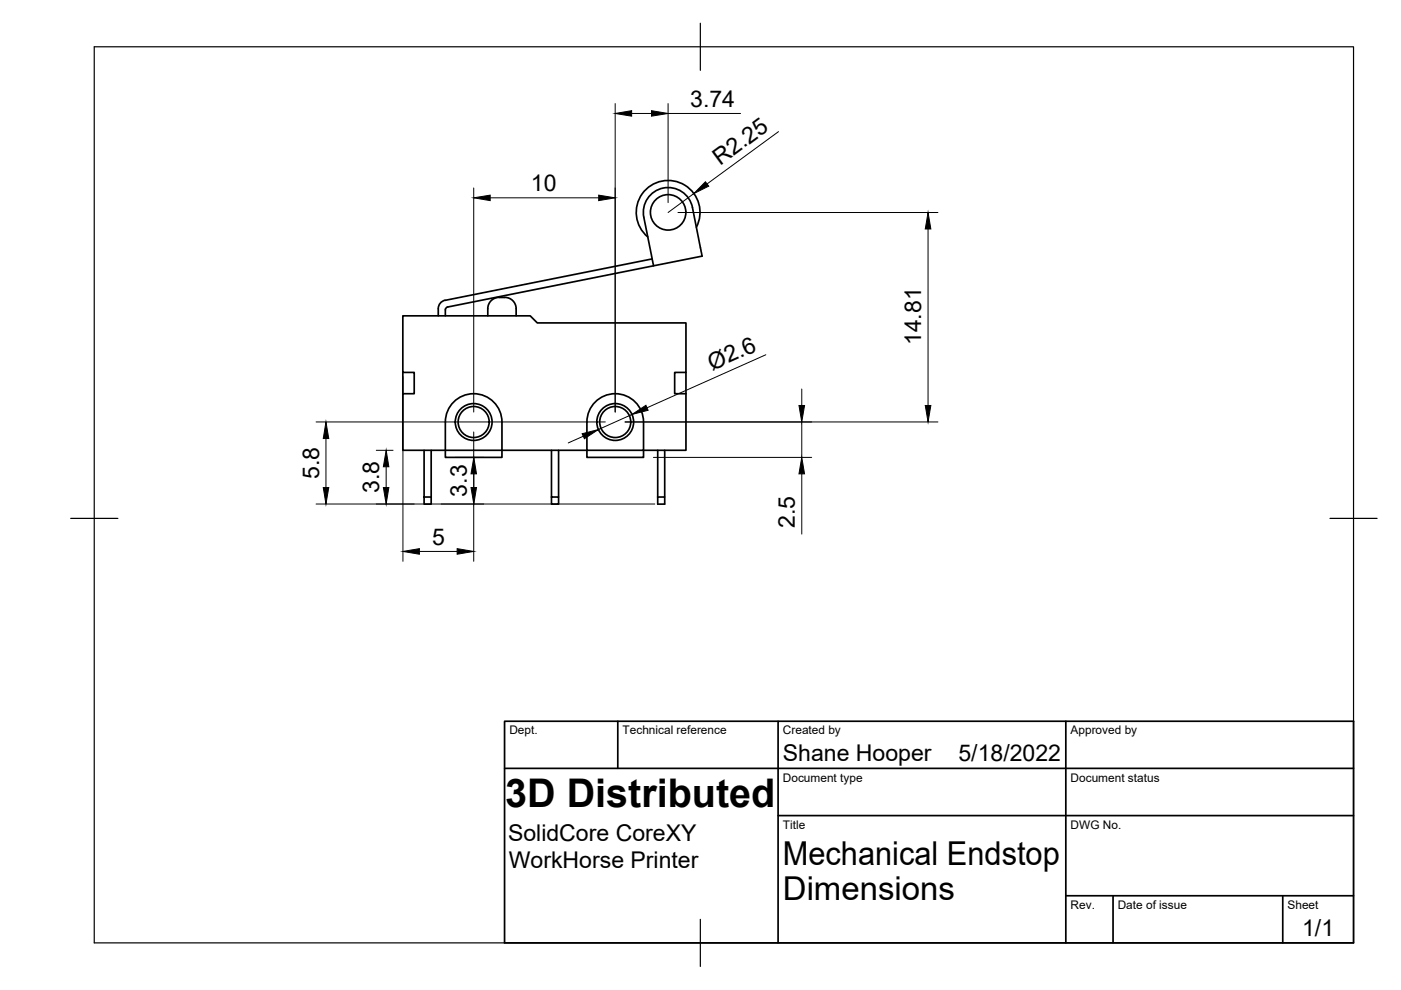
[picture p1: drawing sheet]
<svg xmlns="http://www.w3.org/2000/svg" width="297mm" height="210mm" viewBox="0 0 297 210" stroke-linecap="round" stroke-linejoin="round" font-family="sans-serif">
<!-- layer: Visible -->
<g fill="none" stroke="#000" stroke-width=".36">
<path d="M138.3 54.9l-43.9 8.8M138.6 56.4l-2.1-10.3a5.3 5.3 0 0 1 4.1-6.2 5.3 5.3 0 0 1 6.2 4.1l2.1 10.3-54 10.8M147.6 48.2a6.8 6.8 0 0 0-2.4-8.9 6.8 6.8 0 0 0-9 1.8 6.8 6.8 0 0 0 1.1 9.1M85.4 79v4.5M92.9 65.4v1.6M94.4 63.7a1.81 1.81 0 0 0-1.5 1.7M94.9 65.1l-.4 .3-.1 1.6M105.8 63.1h1.2M105.8 63a2.4 2.4 0 0 0-2.4 2.5v1.5M107 63a2.4 2.4 0 0 1 2.4 2.5v1.5M145.4 79v16.5h-9v1.5h-12v-1.5h-18v1.5h-12v-1.5M89.9 95.5v11.4h1.5v-1.5h-1.5"/>
<path d="M91.4 95.5v9.9M96.2 85.2a6 6 0 0 1 6.5-1.3 6 6 0 0 1 3.7 5.6v6h-12v-6a6 6 0 0 1 1.8-4.3zM100.4 95.5h.1M116.9 95.5v11.4h1.5v-1.5h-1.5M118.4 95.5v9.9M126.2 85.2a6 6 0 0 1 6.5-1.3 6 6 0 0 1 3.7 5.6v6h-12v-6a6 6 0 0 1 1.8-4.3zM139.4 95.5v9.9M140.9 95.5v11.4h-1.5v-1.5h1.5M145.4 83.5h-2.4v-4.5h2.4v-10.5h-31.5l-1.5-1.5h-27v12h2.4v4.5h-2.4v12h9"/>
<circle cx="141.7" cy="45" r="3.8"/>
<circle cx="100.4" cy="89.5" r="3.3"/>
<circle cx="100.4" cy="89.5" r="3.9"/>
<circle cx="130.4" cy="89.5" r="3.3"/>
<circle cx="130.4" cy="89.5" r="3.9"/>
</g>
<!-- layer: Border -->
<path d="M20 9.9h267v190h-267zM148.5 4.9v10M15 109.9h10M282 109.9h10M148.5 194.9v10" fill="none" stroke="#000" stroke-width=".25"/>
<!-- layer: TitleBlock -->
<path d="M107 152.9h180v47h-180zM131 152.9v10M165 152.9v47M226 152.9v47M107 162.9h180M165 172.9h122M226 189.9h61M236 189.9v10M272 189.9v10" fill="none" stroke="#000" stroke-width=".36"/>
<!-- layer: Dimensions -->
<g fill="none" stroke="#000" stroke-width=".21">
<path d="M100.4 39.8v47.6M130.4 22v65.4M133.9 24.1h4.2M141.6 22v21M141.6 24.1h15.4M165.1 27.9l-15.2 11.1M103.9 41.9h23M143.7 45.1h55.2M147.1 41.1l-5.5 4M196.8 48.5v37.5M85.4 79.9v39.1M162.4 75.2l-25.2 11.3"/>
<path d="M67 89.5h61.3M69.1 93v10.4M79.8 95.5h3.5M81.9 99v4.4M96.5 97h6.1M100.4 91.6v27.4M123.7 92.5l-3.2 1.4M132.5 89.5h66.4M134 87.9l-7.1 3.2M138.5 97h33.6M170 82.5v3.5M170 89.5v7.5"/>
<path d="M67 106.9h71.8M88.9 116.9h8M170 100.5v12.7"/>
</g>
<g fill="#000" stroke="#000" stroke-width=".21">
<path d="M130.4 24.1l3.5-.6v1.1zM138.1 23.5l3.5 .6-3.5 .5zM149.6 38.5l.7 1-3.2 1.6zM100.4 41.9l3.5-.5v1.1zM126.9 41.4l3.5 .5-3.5 .6zM196.8 45.1l.6 3.4h-1.2zM69.1 89.5l.6 3.5h-1.2zM81.9 95.5l.5 3.5h-1.1zM123.4 92l3.5-.9-3 1.9zM134 87.9l2.9-2 .5 1.1zM169.4 86h1.2l-.6 3.5zM196.2 86h1.2l-.6 3.5z"/>
<path d="M68.5 103.4h1.2l-.6 3.5zM81.3 103.4h1.1l-.5 3.5zM85.4 116.9l3.5-.6v1.2zM96.9 116.3l3.5 .6-3.5 .6zM100.5 97l.5 3.5h-1.1zM99.9 103.4h1.1l-.5 3.5zM170 97l.6 3.5h-1.2z"/>
</g>
<text font-size="8.4" x="107.1" y="171.1">3D Distributed</text>
<g font-size="7">
<text x="166" y="183.4">Mechanical Endstop</text>
<text x="166" y="190.9">Dimensions</text>
</g>
<g font-size="4.9">
<text x="146.3" y="22.6">3.74</text>
<text x="152.7" y="35.2" transform="rotate(-36 152.7 35.2)">R2.25</text>
<text x="112.6" y="40.5">10</text>
<text x="195.3" y="73.2" transform="rotate(-90 195.3 73.2)">14.81</text>
<text x="151" y="78.6" transform="rotate(-24 151 78.6)">Ø2.6</text>
<text x="67.6" y="101.6" transform="rotate(-90 67.6 101.6)">5.8</text>
<text x="80.4" y="104.6" transform="rotate(-90 80.4 104.6)">3.8</text>
<text x="99" y="105.3" transform="rotate(-90 99 105.3)">3.3</text>
<text x="168.5" y="112" transform="rotate(-90 168.5 112)">2.5</text>
<text x="91.7" y="115.5">5</text>
<text x="166" y="161.4">Shane Hooper</text>
<text x="203.2" y="161.4">5/18/2022</text>
<text x="107.7" y="178.3">SolidCore CoreXY</text>
<text x="107.9" y="184.1">WorkHorse Printer</text>
<text x="276.1" y="198.6">1/1</text>
</g>
<g font-size="2.5">
<text x="108" y="155.7">Dept.</text>
<text x="132" y="155.7">Technical reference</text>
<text x="166" y="155.7">Created by</text>
<text x="227" y="155.7">Approved by</text>
<text x="166" y="165.7">Document type</text>
<text x="227" y="165.7">Document status</text>
<text x="166" y="175.7">Title</text>
<text x="227" y="175.7">DWG No.</text>
<text x="227" y="192.7">Rev.</text>
<text x="237" y="192.7">Date of issue</text>
<text x="273" y="192.7">Sheet</text>
</g>
</svg>
